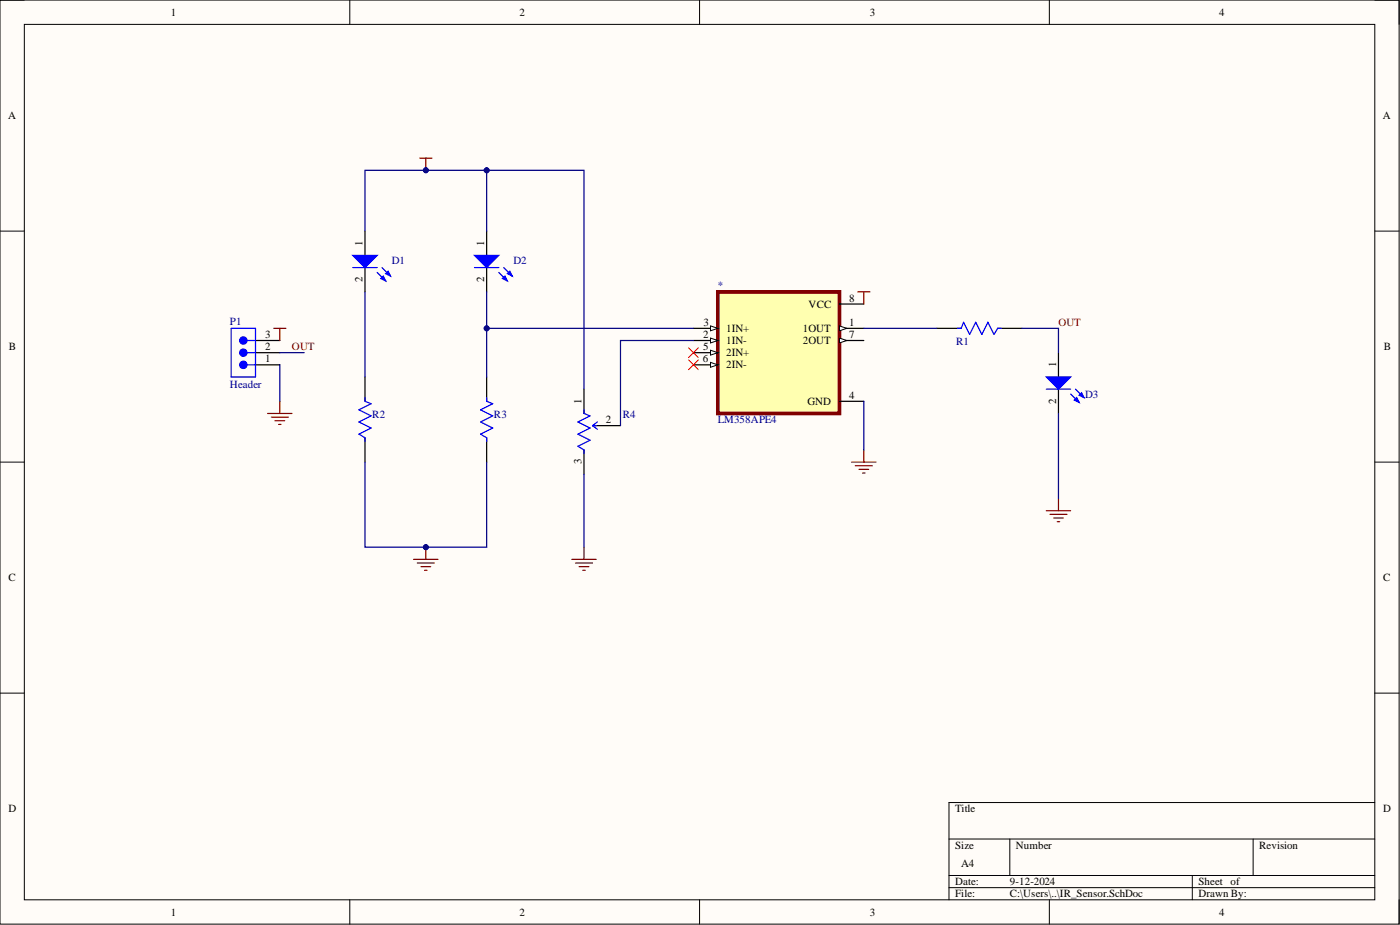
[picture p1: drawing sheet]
# Altium project IR_Sensor.PrjPcb
1 sheet, 9 parts. Net scope: global (net labels, ports and power ports of the same name join across sheets).
Board file: IR_Sensor.PcbDoc

## Sheet IR_Sensor.SchDoc
size A4; SheetNumber: 1; SheetTotal: 1

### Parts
*  LM358APE4  [DIP794W45P254L959H508Q8]
D1  151051BS04000  [WL-TMRC_D5.9H8.7]  (value not drawn)
D2  151051BS04000  [WL-TMRC_D5.9H8.7]  (value not drawn)
D3  151051BS04000  [WL-TMRC_D5.9H8.7]  (value not drawn)
P1  Header  [679303124022]
R1  MRS25000C1002FCT00  [FP-MRS25-MFG]  (value not drawn)
R2  MRS25000C1002FCT00  [FP-MRS25-MFG]  (value not drawn)
R3  MRS25000C1002FCT00  [FP-MRS25-MFG]  (value not drawn)
R4  3386P-1-104LF  [FP-3386P-MFG]  (value not drawn)

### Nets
+5: *.8(VCC) D1.1(A) D2.1(A) P1.3 R4.1(CCW)
GND: *.4(GND) D3.2(K) P1.1 R2.1 R3.1 R4.3(CW)
OUT: D3.1(A) P1.2 R1.1
Net*_1: *.1(1OUT) R1.2
Net*_2: *.2(1IN-) R4.2(WIPER)
Net*_3: *.3(1IN+) D2.2(K) R3.2
NetD1_2: D1.2(K) R2.2

Not connected (* = marked no-connect by the designer): * 5(2IN+)* 6(2IN-)* 7(2OUT)
